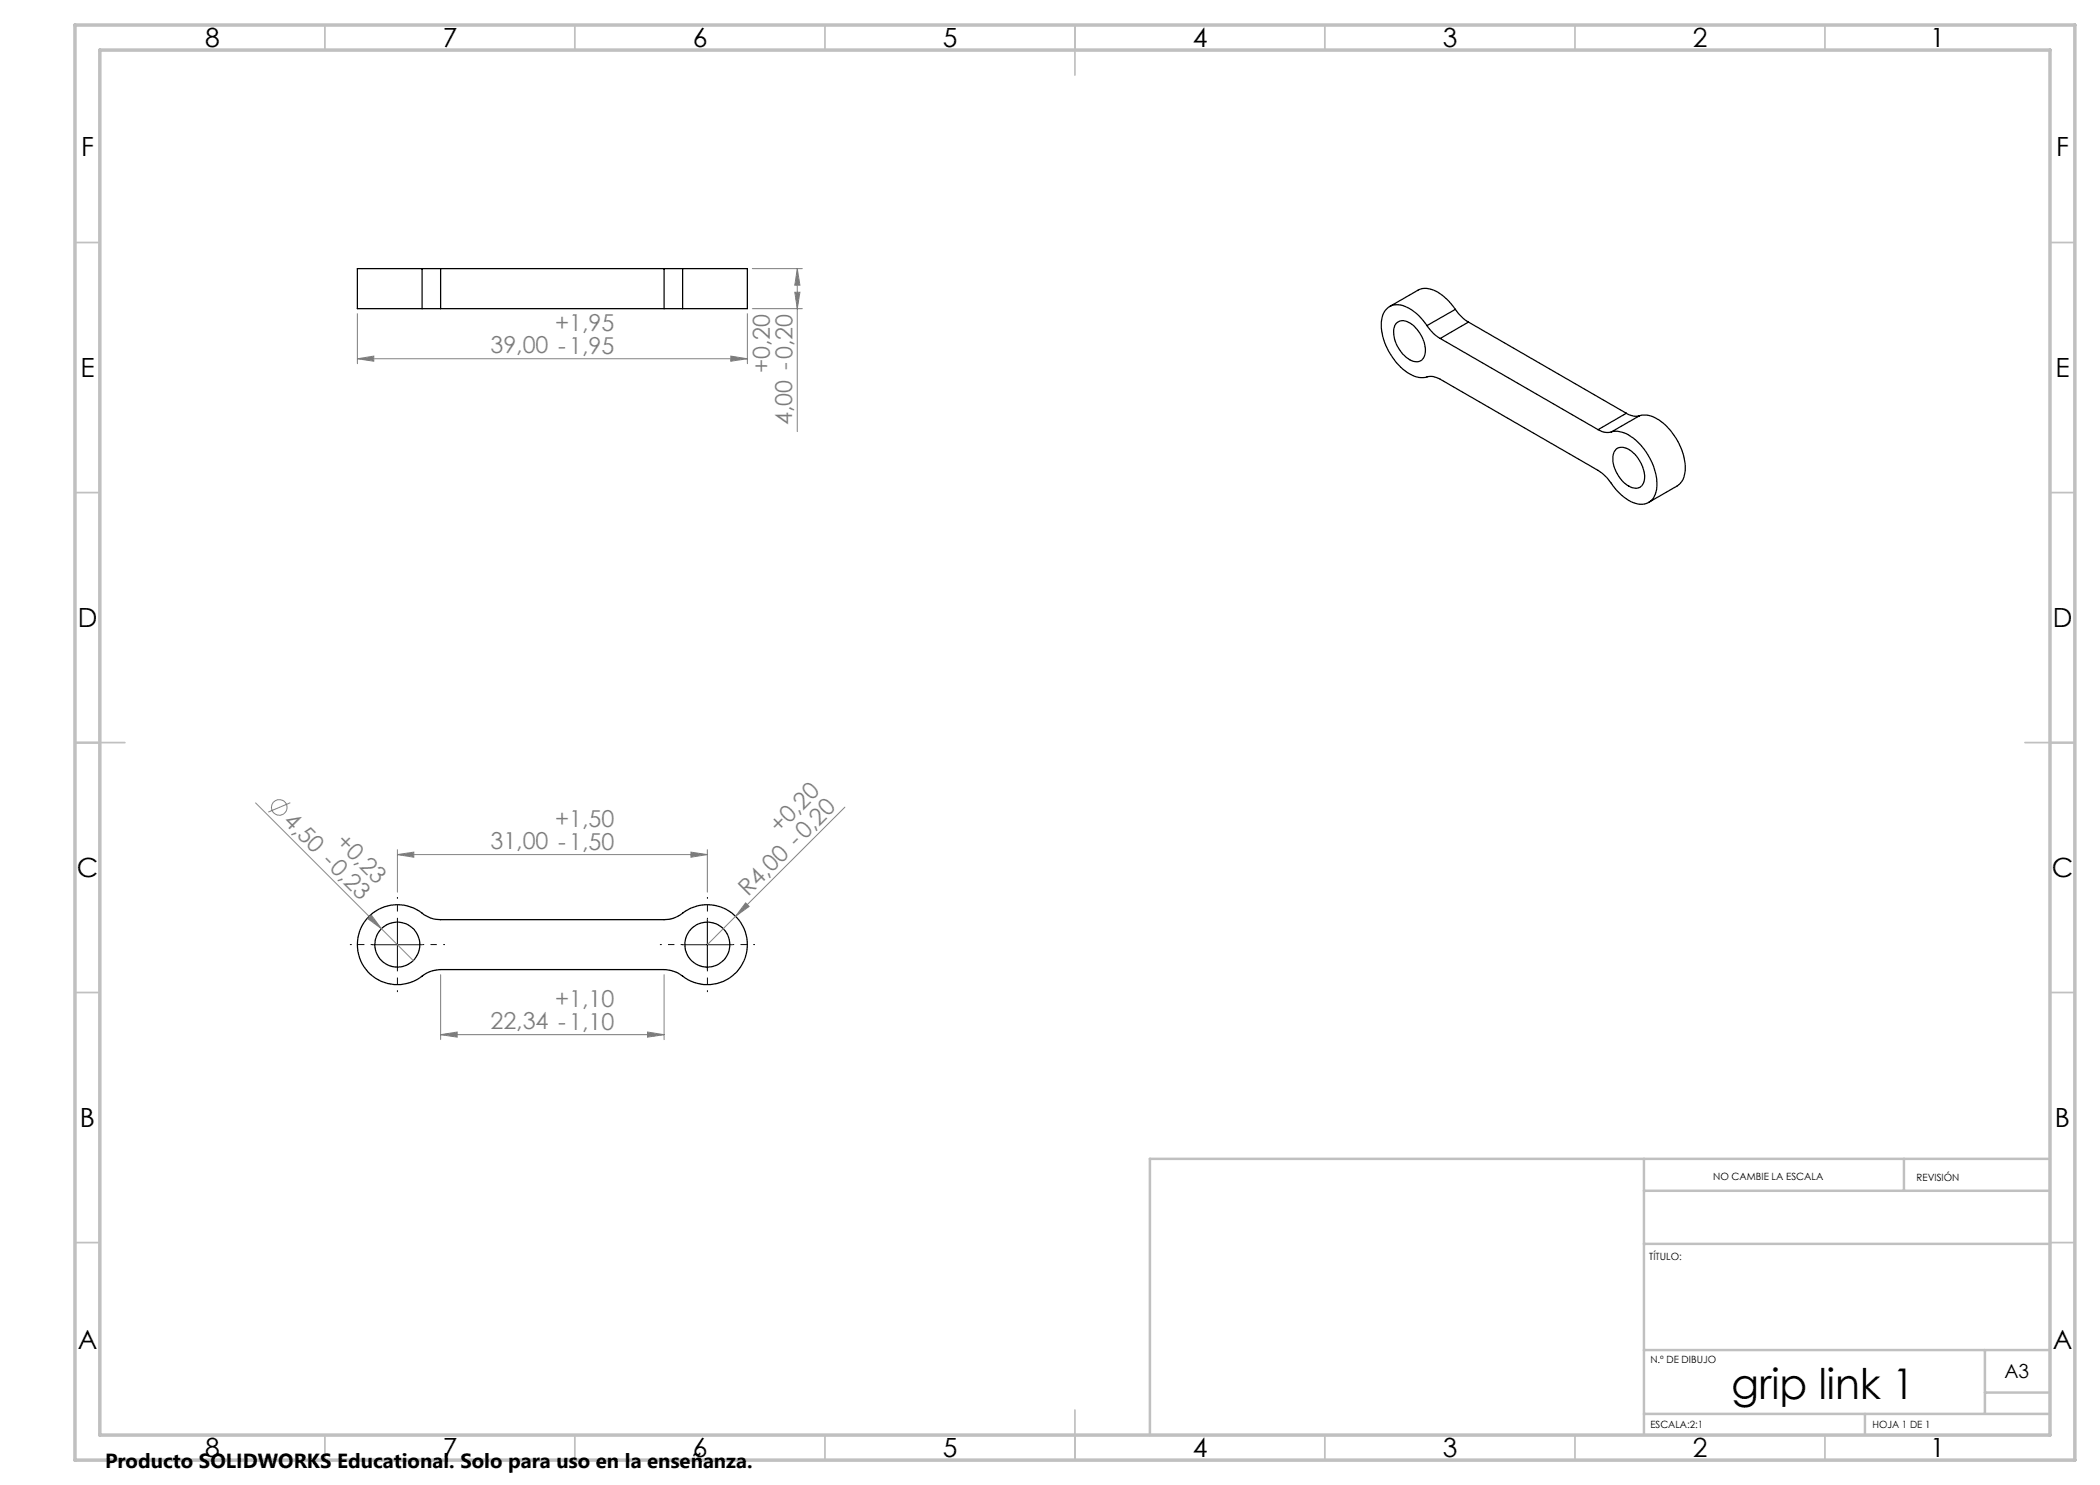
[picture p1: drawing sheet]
<svg xmlns="http://www.w3.org/2000/svg" width="420mm" height="297mm" viewBox="0 0 420 297" stroke-linecap="round" stroke-linejoin="round" font-family="sans-serif">
<g fill="none" stroke="#000" stroke-width=".25">
<path d="M84.4 53.7h-12.9v8h12.9M84.4 53.7h3.7M84.4 53.7v8M88.1 53.7v8M88.1 53.7h44.7M132.8 53.7h3.7M132.8 53.7v8M136.5 53.7h13v8h-13M136.5 53.7v8M84.4 61.7h3.7M88.1 61.7h44.7M132.8 61.7h3.7"/>
<path d="M277.9 61.3l5.7-3.2a4.5 4.5 0 0 1 4.9 1l1.3 1.2 1.3 1.6M279.3 64.6a2.11 2.11 0 0 1 2.8 .1 6.6 6.6 0 0 1 2.9 6.2 1.86 1.86 0 0 1-3.1 1 6.5 6.5 0 0 1-3-6.5zM285.4 65.1a8.9 8.9 0 0 0-5.8-4.1 3.1 3.1 0 0 0-3.3 3 11.9 11.9 0 0 0 6.6 11.2 4.8 4.8 0 0 0 3.1 .1h.6l1.4 .5 31.6 18.3a10.7 10.7 0 0 1 3.4 3.6 7 7 0 0 0 5.8 3.1 3.3 3.3 0 0 0 2.6-3.4 12 12 0 0 0-6.6-10.8l-1.3-.3-1.2 .1M285.4 65.1a7.6 7.6 0 0 0 2.6 2.6M288 67.7l31.6 18.2M291.1 61.9a8.3 8.3 0 0 0 2.6 2.5M291.1 61.9l-5.7 3.2M293.7 64.4l-5.7 3.3M293.7 64.4l31.6 18.3M319.6 85.9a3.3 3.3 0 0 0 2.7 .5M323.2 89.9a2.37 2.37 0 0 1 3.1 .3 6.4 6.4 0 0 1 2.4 6.4 1.85 1.85 0 0 1-2.9 .6 6.5 6.5 0 0 1-3.1-6.5zM325.3 82.7a3.2 3.2 0 0 0 2.6 .4"/>
<path d="M325.3 82.7l-5.7 3.2M327.9 83.1a5.2 5.2 0 0 1 4.9 1.6 12.1 12.1 0 0 1 4.2 9.9 3.5 3.5 0 0 1-1.6 2.6l-5.7 3.3M327.9 83.1l-5.6 3.3M73.6 183.5a8.1 8.1 0 0 1 11.2-.6l1.3 .7 2 .3h44.7a6.2 6.2 0 0 0 4.3-1.7 8 8 0 0 1 10.6 1.8 8 8 0 0 1-.8 10.8 8 8 0 0 1-10.8 .1l-1.3-.6-2-.4h-44.7a6.5 6.5 0 0 0-4.2 1.7 8 8 0 0 1-10.5-1.5 8 8 0 0 1 .2-10.6z"/>
<circle cx="79.5" cy="188.9" r="4.5"/>
<circle cx="141.5" cy="188.9" r="4.5"/>
</g>
<g fill="none" stroke="#808080" stroke-width=".2">
<path d="M150.5 53.7h10M159 58.5h1l-.5 3.2zM159.5 53.7l.5 3.3h-1zM159.5 53.7v32.6M71.5 71.8l3.3-.6v1zM71.5 62.7v10M71.5 71.8h78M146.2 71.2l3.3 .6-3.3 .4zM149.5 62.7v10M150.5 61.7h10M51.1 160.6l31.6 31.5M58.1 160.5l-4.4 1.9"/>
<path d="M79.5 170.9l3.3-.5v1zM79.5 169.9v8.5M79.5 170.9h62M138.2 170.4l3.3 .5-3.3 .5zM141.5 169.9v8.5M169 161.4l-21.9 21.9M73.6 183.8l.7-.7 2 2.6zM88.1 194.9v13M132.8 194.9v13M147.1 183.3l-5.6 5.6M149.1 180.6l.7 .7-2.7 2zM88.1 206.9l3.3-.5v1z"/>
<path d="M88.1 206.9h44.7M129.5 206.4l3.3 .5-3.3 .5z"/>
<circle cx="55.8" cy="161.5" r="1.55"/>
</g>
<path d="M74.5 188.9h-4.5M79.5 183.9v-4.5M79.5 193.9v4.5M84.5 188.9h4.5M136.5 188.9h-4.5M141.5 183.9v-4.5M141.5 193.9v4.5M146.5 188.9h4.5" fill="none" stroke="#000" stroke-width=".2" stroke-dasharray="15.2 1.3 1.3 1.3" stroke-dashoffset="14.9" stroke-linecap="butt"/>
<path d="M74.5 188.9h10M79.5 183.9v10M136.5 188.9h10M141.5 183.9v10" fill="none" stroke="#000" stroke-width=".2"/>
<g fill="none" stroke="#c0c0c0" stroke-width=".35">
<path d="M65 5v5M115 5v5M165 5v5M215 5v10M265 5v5M315 5v5M365 5v5M15 48.5h5M410 48.5h5M15 98.5h5M410 98.5h5M15 148.5h10"/>
<path d="M405 148.5h10M15 198.5h5M410 198.5h5M15 248.5h5M410 248.5h5M65 287v5M115 287v5M165 287v5M215 282v10M265 287v5M315 287v5M365 287v5"/>
</g>
<path d="M328.8 231.8v55.2M328.8 238.2h81.2M380.8 231.8v6.4M410 231.8h-180v55.2M328.8 248.8h81.2M328.8 270h81.2M397 270v12.8M397 278.5h13M328.8 282.8h81.2M373 282.8v4.2" fill="none" stroke="#c0c0c0" stroke-width=".5"/>
<path d="M15 5h400v287h-400zM20 10h390v277h-390z" fill="none" stroke="#c0c0c0" stroke-width=".7"/>
<g fill="#808080">
<path d="M73.6 183.8l.7-.7 2 2.6z"/>
<path d="M149.1 180.6l.7 .7-2.7 2z"/>
<path d="M138.2 170.4l3.3 .5-3.3 .5zM79.5 170.9l3.3-.5v1z"/>
<path d="M88.1 206.9l3.3-.5v1zM129.5 206.4l3.3 .5-3.3 .5zM71.5 71.8l3.3-.6v1zM146.2 71.2l3.3 .6-3.3 .4z"/>
<path d="M159 58.5h1l-.5 3.2zM159.5 53.7l.5 3.3h-1z"/>
</g>
<text font-size="8.5" x="346.3" y="279.7">grip link 1</text>
<g font-size="5.3">
<text x="41" y="9.5">8</text>
<text x="88.5" y="9.5">7</text>
<text x="138.5" y="9.5">6</text>
<text x="188.5" y="9.5">5</text>
<text x="238.5" y="9.5">4</text>
<text x="288.5" y="9.5">3</text>
<text x="338.5" y="9.5">2</text>
<text x="386" y="9.5">1</text>
<text x="16.2" y="31.3">F</text>
<text x="411.2" y="31.3">F</text>
<text x="16.1" y="75.5">E</text>
<text x="411.1" y="75.5">E</text>
<text x="15.5" y="125.5">D</text>
<text x="410.5" y="125.5">D</text>
<text x="15.4" y="175.5">C</text>
<text x="410.4" y="175.5">C</text>
<text x="16" y="225.5">B</text>
<text x="411" y="225.5">B</text>
<text x="15.5" y="269.8">A</text>
<text x="410.5" y="269.8">A</text>
<text x="41" y="291.5">8</text>
<text x="88.5" y="291.5">7</text>
<text x="138.5" y="291.5">6</text>
<text x="188.5" y="291.5">5</text>
<text x="238.5" y="291.5">4</text>
<text x="288.5" y="291.5">3</text>
<text x="338.5" y="291.5">2</text>
<text x="386" y="291.5">1</text>
</g>
<g font-size="4.7" fill="#808080">
<text x="98.1" y="70.7">39,00 -1,95</text>
<text x="111" y="66.2">+1,95</text>
<text x="153.9" y="74.7" transform="rotate(-90 153.9 74.7)">+0,20</text>
<text x="158.4" y="85" transform="rotate(-90 158.4 85)">4,00 -0,20</text>
<text x="56.5" y="164.5" transform="rotate(45 56.5 164.5)">4,50 -0,23</text>
<text x="111" y="165.4">+1,50</text>
<text x="155.8" y="166.9" transform="rotate(-45 155.8 166.9)">+0,20</text>
<text x="67" y="168.7" transform="rotate(45 67 168.7)">+0,23</text>
<text x="98.1" y="169.8">31,00 -1,50</text>
<text x="149.6" y="179.3" transform="rotate(-45 149.6 179.3)">R4,00 -0,20</text>
<text x="111" y="201.4">+1,10</text>
<text x="98.1" y="205.8">22,34 -1,10</text>
</g>
<text font-size="4.1" x="21" y="293.7">Producto SOLIDWORKS Educational. Solo para uso en la enseñanza.</text>
<text font-size="3.9" x="400.9" y="275.5">A3</text>
<g font-size="2">
<text x="342.6" y="236">NO CAMBIE LA ESCALA</text>
<text x="383.3" y="236.2">REVISIÓN</text>
<text x="329.9" y="251.9">TÍTULO:</text>
<text x="330.1" y="272.5">N.º DE DIBUJO</text>
<text x="330.1" y="285.6">ESCALA:2:1</text>
<text x="374.5" y="285.6">HOJA 1 DE 1</text>
</g>
</svg>
